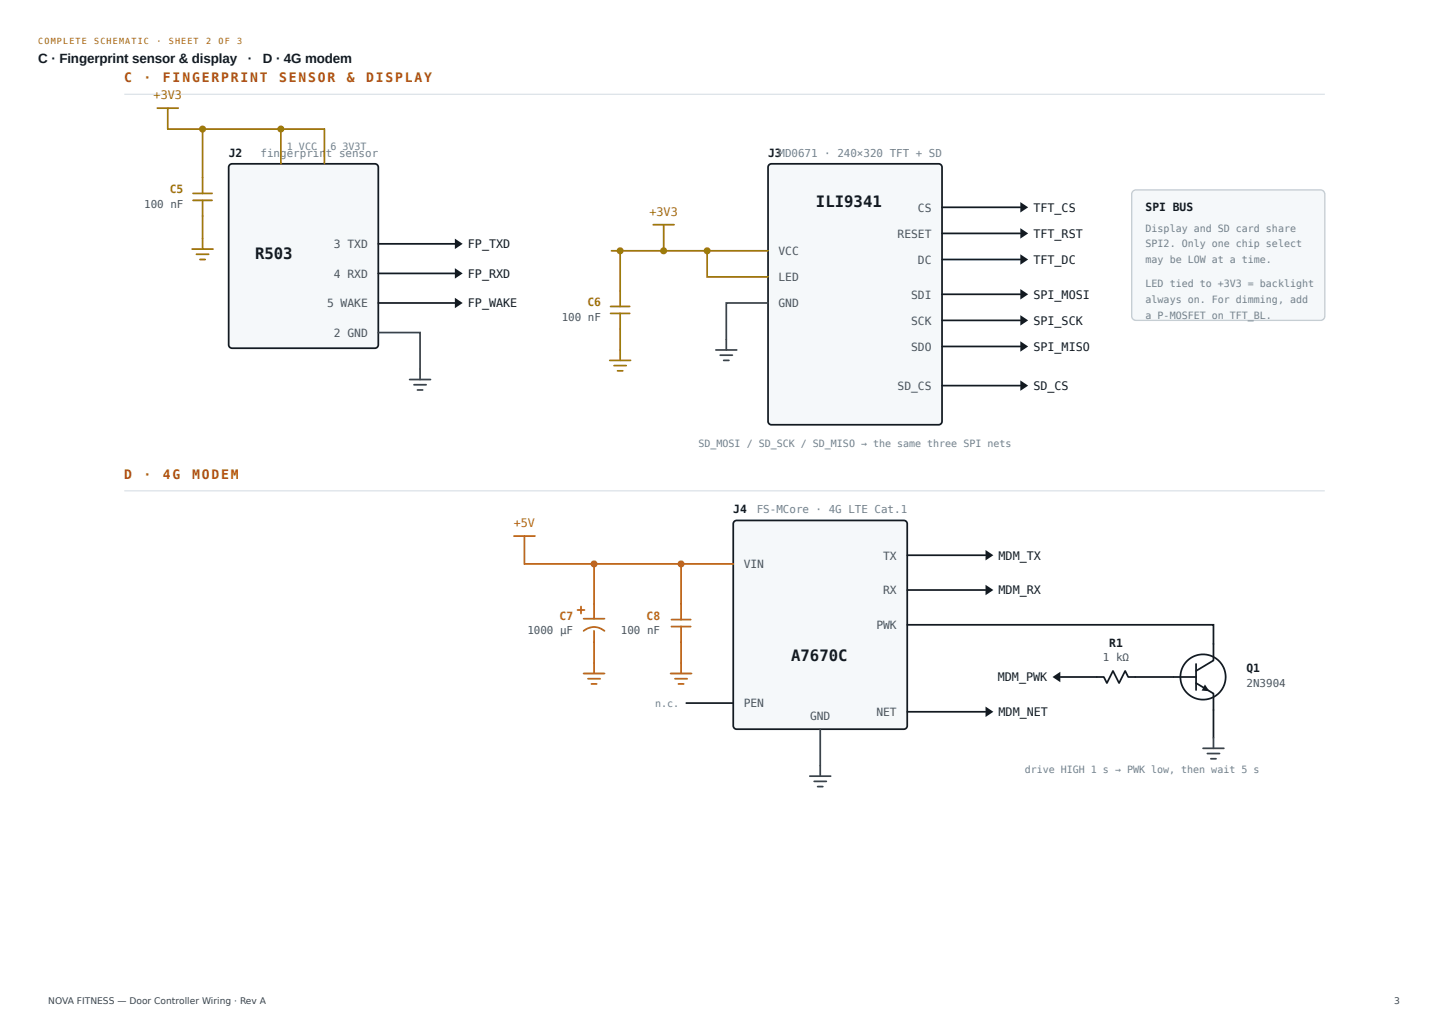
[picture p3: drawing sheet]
<svg xmlns="http://www.w3.org/2000/svg" width="420mm" height="297mm" viewBox="0 0 420 297" stroke-linecap="round" stroke-linejoin="round" font-family="sans-serif">
<path d="M36 27.3h348.2" fill="none" stroke="#d3dbe2" stroke-width=".29"/>
<path d="M66.6 47.8l.7-.3h41.4a1.01 1.01 0 0 1 1 1v51.5a1.01 1.01 0 0 1-1 1h-41.4a1.01 1.01 0 0 1-1-1v-51.5z" fill="#f5f8fa"/>
<path d="M66.6 47.8l.7-.3h41.4a1.01 1.01 0 0 1 1 1v51.5a1.01 1.01 0 0 1-1 1h-41.4a1.01 1.01 0 0 1-1-1v-51.5z" fill="none" stroke="#131a21" stroke-width=".5"/>
<path d="M48.7 37.4h45.4M81.5 37.4v10.1" fill="none" stroke="#9c7b0b" stroke-width=".5"/>
<circle cx="81.5" cy="37.4" r="1.01" fill="#9c7b0b"/>
<path d="M45.6 31.4h6.1M48.7 31.4v6M58.7 37.4v18.7M94.1 37.4v10.1M56 56.1h5.5M56 58.1h5.5M58.7 58.1v14.1M55.7 72.2h6.1M57 73.8h3.5M58 75.3h1.5" fill="none" stroke="#9c7b0b" stroke-width=".5"/>
<circle cx="58.7" cy="37.4" r="1.01" fill="#9c7b0b"/>
<path d="M109.7 70.7h22.2" fill="none" stroke="#131a21" stroke-width=".5"/>
<path d="M131.9 69.2l2.3 1.5-2.3 1.5z" fill="#131a21"/>
<path d="M109.7 79.3h22.2" fill="none" stroke="#131a21" stroke-width=".5"/>
<path d="M131.9 77.8l2.3 1.5-2.3 1.5z" fill="#131a21"/>
<path d="M109.7 87.9h22.2" fill="none" stroke="#131a21" stroke-width=".5"/>
<path d="M131.9 86.4l2.3 1.5-2.3 1.5z" fill="#131a21"/>
<path d="M109.7 96.5h12.1v13.6M118.8 110.1h6M120.1 111.6h3.5M121.1 113.1h1.5" fill="none" stroke="#3a444d" stroke-width=".5"/>
<path d="M223 47.8l.7-.3h48.5a1.01 1.01 0 0 1 1 1v73.7a1.01 1.01 0 0 1-1 1h-48.5a1.01 1.01 0 0 1-1-1v-73.7z" fill="#f5f8fa"/>
<path d="M223 47.8l.7-.3h48.5a1.01 1.01 0 0 1 1 1v73.7a1.01 1.01 0 0 1-1 1h-48.5a1.01 1.01 0 0 1-1-1v-73.7z" fill="none" stroke="#131a21" stroke-width=".5"/>
<path d="M177.3 72.7h45.4M205.1 72.7v7.6h17.6" fill="none" stroke="#9c7b0b" stroke-width=".5"/>
<circle cx="205.1" cy="72.7" r="1.01" fill="#9c7b0b"/>
<path d="M189.4 65.2h6.1M192.5 65.2v7.5" fill="none" stroke="#9c7b0b" stroke-width=".5"/>
<circle cx="192.5" cy="72.7" r="1.01" fill="#9c7b0b"/>
<path d="M179.8 72.7v16.2M177.1 88.9h5.5M177.1 90.9h5.5M179.8 90.9v13.6M176.8 104.5h6.1M178.1 106h3.5M179.1 107.6h1.5" fill="none" stroke="#9c7b0b" stroke-width=".5"/>
<circle cx="179.8" cy="72.7" r="1.01" fill="#9c7b0b"/>
<path d="M222.7 87.9h-12.1v13.6M207.6 101.5h6M208.9 103h3.5M209.9 104.5h1.5" fill="none" stroke="#3a444d" stroke-width=".5"/>
<path d="M273.2 60.1h22.7" fill="none" stroke="#131a21" stroke-width=".5"/>
<path d="M295.9 58.6l2.3 1.5-2.3 1.5z" fill="#131a21"/>
<path d="M273.2 67.7h22.7" fill="none" stroke="#131a21" stroke-width=".5"/>
<path d="M295.9 66.2l2.3 1.5-2.3 1.5z" fill="#131a21"/>
<path d="M273.2 75.3h22.7" fill="none" stroke="#131a21" stroke-width=".5"/>
<path d="M295.9 73.8l2.3 1.5-2.3 1.5z" fill="#131a21"/>
<path d="M273.2 85.4h22.7" fill="none" stroke="#131a21" stroke-width=".5"/>
<path d="M295.9 83.8l2.3 1.6-2.3 1.5z" fill="#131a21"/>
<path d="M273.2 92.9h22.7" fill="none" stroke="#131a21" stroke-width=".5"/>
<path d="M295.9 91.4l2.3 1.5-2.3 1.5z" fill="#131a21"/>
<path d="M273.2 100.5h22.7" fill="none" stroke="#131a21" stroke-width=".5"/>
<path d="M295.9 99l2.3 1.5-2.3 1.5z" fill="#131a21"/>
<path d="M273.2 111.8h22.7" fill="none" stroke="#131a21" stroke-width=".5"/>
<path d="M295.9 110.3l2.3 1.5-2.3 1.6z" fill="#131a21"/>
<path d="M328.6 55.5l.8-.4h53.5l.7 .2 .4 .4 .2 .6v35.4l-.2 .6-.4 .5-.7 .1h-53.5l-.6-.1-.4-.5-.2-.6v-35.4z" fill="#f5f8fa"/>
<path d="M328.6 55.5l.8-.4h53.5l.7 .2 .4 .4 .2 .6v35.4l-.2 .6-.4 .5-.7 .1h-53.5l-.6-.1-.4-.5-.2-.6v-35.4z" fill="none" stroke="#c0cbd4" stroke-width=".38"/>
<path d="M36 142.4h348.2" fill="none" stroke="#d3dbe2" stroke-width=".29"/>
<path d="M212.9 151.2l.7-.2h48.5a1.01 1.01 0 0 1 1 1v58.5a1.01 1.01 0 0 1-1 1h-48.5a1.01 1.01 0 0 1-1-1v-58.5z" fill="#f5f8fa"/>
<path d="M212.9 151.2l.7-.2h48.5a1.01 1.01 0 0 1 1 1v58.5a1.01 1.01 0 0 1-1 1h-48.5a1.01 1.01 0 0 1-1-1v-58.5z" fill="none" stroke="#131a21" stroke-width=".5"/>
<path d="M149.1 155.5h6M152.1 155.5v8.1h60.5M167.5 176.9h2M168.5 175.9v2M169.2 179.5h6.1M172.3 163.6v15.9M169.2 183a4.6 4.6 0 0 1 6.1 0M169.2 195.4h6.1M170.5 196.9h3.5M171.5 198.4h1.5M172.3 183v12.4" fill="none" stroke="#c1670e" stroke-width=".5"/>
<circle cx="172.3" cy="163.6" r="1.01" fill="#c1670e"/>
<path d="M194.7 179.7h5.6M197.5 163.6v16.1M194.5 195.4h6M194.7 181.7h5.6M195.7 196.9h3.6M196.7 198.4h1.6M197.5 181.7v13.7" fill="none" stroke="#c1670e" stroke-width=".5"/>
<circle cx="197.5" cy="163.6" r="1.01" fill="#c1670e"/>
<path d="M263.1 161h22.7M199 203.9h13.6" fill="none" stroke="#131a21" stroke-width=".5"/>
<path d="M237.9 211.5v13.6M234.8 225.1h6.1M236.1 226.6h3.5M237.1 228.2h1.5" fill="none" stroke="#3a444d" stroke-width=".5"/>
<path d="M285.8 159.5l2.3 1.5-2.3 1.6z" fill="#131a21"/>
<path d="M263.1 171.1h22.7" fill="none" stroke="#131a21" stroke-width=".5"/>
<path d="M285.8 169.6l2.3 1.5-2.3 1.5z" fill="#131a21"/>
<path d="M263.1 206.5h22.7" fill="none" stroke="#131a21" stroke-width=".5"/>
<path d="M285.8 204.9l2.3 1.6-2.3 1.5z" fill="#131a21"/>
<g fill="none" stroke="#131a21" stroke-width=".5">
<path d="M263.1 181.2h88.8v10.4l-5 3M340.3 196.4h6.6M346.9 198.1l5 3.1v4.8M346.9 192.6v7.5"/>
<circle cx="348.9" cy="196.4" r="6.6"/>
</g>
<path d="M349.4 198.5l1.3 2-2.2-.2z" fill="#131a21"/>
<path d="M307.5 196.4h12.6l.9 1.7 1.8-3.5 1.7 3.5 1.8-3.5 .9 1.8h13.1M351.9 206v8" fill="none" stroke="#131a21" stroke-width=".5"/>
<path d="M348.9 217.1h6M350.1 218.6h3.6M351.9 214v3.1M351.1 220.1h1.6" fill="none" stroke="#3a444d" stroke-width=".5"/>
<path d="M305.2 196.4l2.3-1.6v3.1z" fill="#131a21"/>
<g font-size="4.5" fill="#131a21">
<text x="236.6" y="60.1">ILI9341</text>
<text x="74" y="75.3">R503</text>
<text x="229.4" y="191.8">A7670C</text>
</g>
<g font-size="3.9" fill="#131a21">
<text x="11.1" y="18.2">C · Fingerprint sensor &amp; display</text>
<text x="71.9" y="18.2">·</text>
<text x="76.2" y="18.2">D · 4G modem</text>
</g>
<g font-size="3.8" fill="#ac4715">
<text x="36" y="23.8">C</text>
<text x="41.7" y="23.8">·</text>
<text x="47.3" y="23.8">FINGERPRINT</text>
<text x="80.9" y="23.8">SENSOR</text>
<text x="100.6" y="23.8">&amp;</text>
<text x="106.2" y="23.8">DISPLAY</text>
<text x="36" y="138.8">D</text>
<text x="41.7" y="138.8">·</text>
<text x="47.3" y="138.8">4G</text>
<text x="55.7" y="138.8">MODEM</text>
</g>
<g font-size="3.4" fill="#9c7b0b">
<text x="44.6" y="28.8">+3V3</text>
<text x="188.4" y="62.7">+3V3</text>
</g>
<g font-size="3.4" fill="#131a21">
<text x="299.7" y="61.4">TFT_CS</text>
<text x="135.7" y="72">FP_TXD</text>
<text x="299.7" y="69">TFT_RST</text>
<text x="299.7" y="76.5">TFT_DC</text>
<text x="135.7" y="80.6">FP_RXD</text>
<text x="135.7" y="89.1">FP_WAKE</text>
<text x="299.7" y="86.6">SPI_MOSI</text>
<text x="299.7" y="94.2">SPI_SCK</text>
<text x="299.7" y="101.8">SPI_MISO</text>
<text x="299.7" y="113.1">SD_CS</text>
<text x="289.6" y="162.3">MDM_TX</text>
<text x="289.6" y="172.4">MDM_RX</text>
<text x="289.4" y="197.6">MDM_PWK</text>
<text x="289.6" y="207.7">MDM_NET</text>
</g>
<text font-size="3.4" fill="#c1670e" x="149" y="153">+5V</text>
<g font-size="3.3" fill="#131a21">
<text x="66.3" y="45.5">J2</text>
<text x="222.7" y="45.5">J3MD0671 · 240×320 TFT + SD</text>
<text x="332.2" y="61.1">SPI BUS</text>
<text x="212.6" y="148.9">J4</text>
<text x="321.7" y="187.8">R1</text>
<text x="361.5" y="194.8">Q1</text>
</g>
<g font-size="3.3" fill="#9c7b0b">
<text x="49.2" y="56.1">C5</text>
<text x="170.3" y="88.9">C6</text>
</g>
<g font-size="3.3" fill="#48555f">
<text x="266.2" y="61.4">CS</text>
<text x="96.8" y="72">3 TXD</text>
<text x="260.3" y="69">RESET</text>
<text x="225.8" y="74">VCC</text>
<text x="266.2" y="76.5">DC</text>
<text x="96.8" y="80.6">4 RXD</text>
<text x="225.8" y="81.6">LED</text>
<text x="94.8" y="89.1">5 WAKE</text>
<text x="225.8" y="89.1">GND</text>
<text x="264.2" y="86.6">SDI</text>
<text x="264.2" y="94.2">SCK</text>
<text x="96.8" y="97.7">2 GND</text>
<text x="264.2" y="101.8">SDO</text>
<text x="260.3" y="113.1">SD_CS</text>
<text x="215.7" y="164.8">VIN</text>
<text x="256.1" y="162.3">TX</text>
<text x="256.1" y="172.4">RX</text>
<text x="254.1" y="182.5">PWK</text>
<text x="215.7" y="205.2">PEN</text>
<text x="234.9" y="209">GND</text>
<text x="254.1" y="207.7">NET</text>
</g>
<g font-size="3.3" fill="#c1670e">
<text x="162.3" y="179.7">C7</text>
<text x="187.5" y="179.7">C8</text>
</g>
<g font-size="3.2" fill="#71818d">
<text x="75.6" y="45.5">fingerprin</text>
<text x="94.5" y="45.5">t sensor</text>
<text x="219.5" y="148.9">FS-MCore · 4G LTE Cat.1</text>
</g>
<g font-size="3.2" fill="#48555f">
<text x="41.8" y="60.4">100 nF</text>
<text x="162.9" y="93.2">100 nF</text>
<text x="152.9" y="184">1000 µF</text>
<text x="180.1" y="184">100 nF</text>
<text x="319.8" y="191.8">1 kΩ</text>
<text x="361.5" y="199.1">2N3904</text>
</g>
<g font-size="2.9" fill="#71818d">
<text x="83.2" y="43.5">1 VCC</text>
<text x="95.8" y="43.5">6</text>
<text x="99.3" y="43.5">3V3T</text>
<text x="332.2" y="67.2">Display and SD card share</text>
<text x="332.2" y="71.7">SPI2. Only one chip select</text>
<text x="332.2" y="76.3">may be LOW at a time.</text>
<text x="332.2" y="83.3">LED tied to +3V3 = backlight</text>
<text x="332.2" y="87.9">always on. For dimming, add</text>
<text x="332.2" y="92.4">a P-MOSFET on TFT_BL.</text>
<text x="202.6" y="129.8">SD_MOSI / SD_SCK / SD_MISO → the same three SPI nets</text>
<text x="190" y="205.2">n.c.</text>
<text x="297.2" y="224.1">drive HIGH 1 s → PWK low, then wait 5 s</text>
</g>
<g font-size="2.6" fill="#40454a">
<text x="14" y="291.3">NOVA FITNESS — Door Controller Wiring · Rev A</text>
<text x="404.3" y="291.3">3</text>
</g>
<g font-size="2.4" fill="#ac4715">
<text x="11.1" y="12.9">COMPLETE</text>
<text x="27.3" y="12.9">SCHEMATIC</text>
<text x="45.3" y="12.9">·</text>
<text x="48.9" y="12.9">SHEET</text>
<text x="59.8" y="12.9">2</text>
<text x="63.4" y="12.9">OF</text>
<text x="68.8" y="12.9">3</text>
</g>
</svg>
